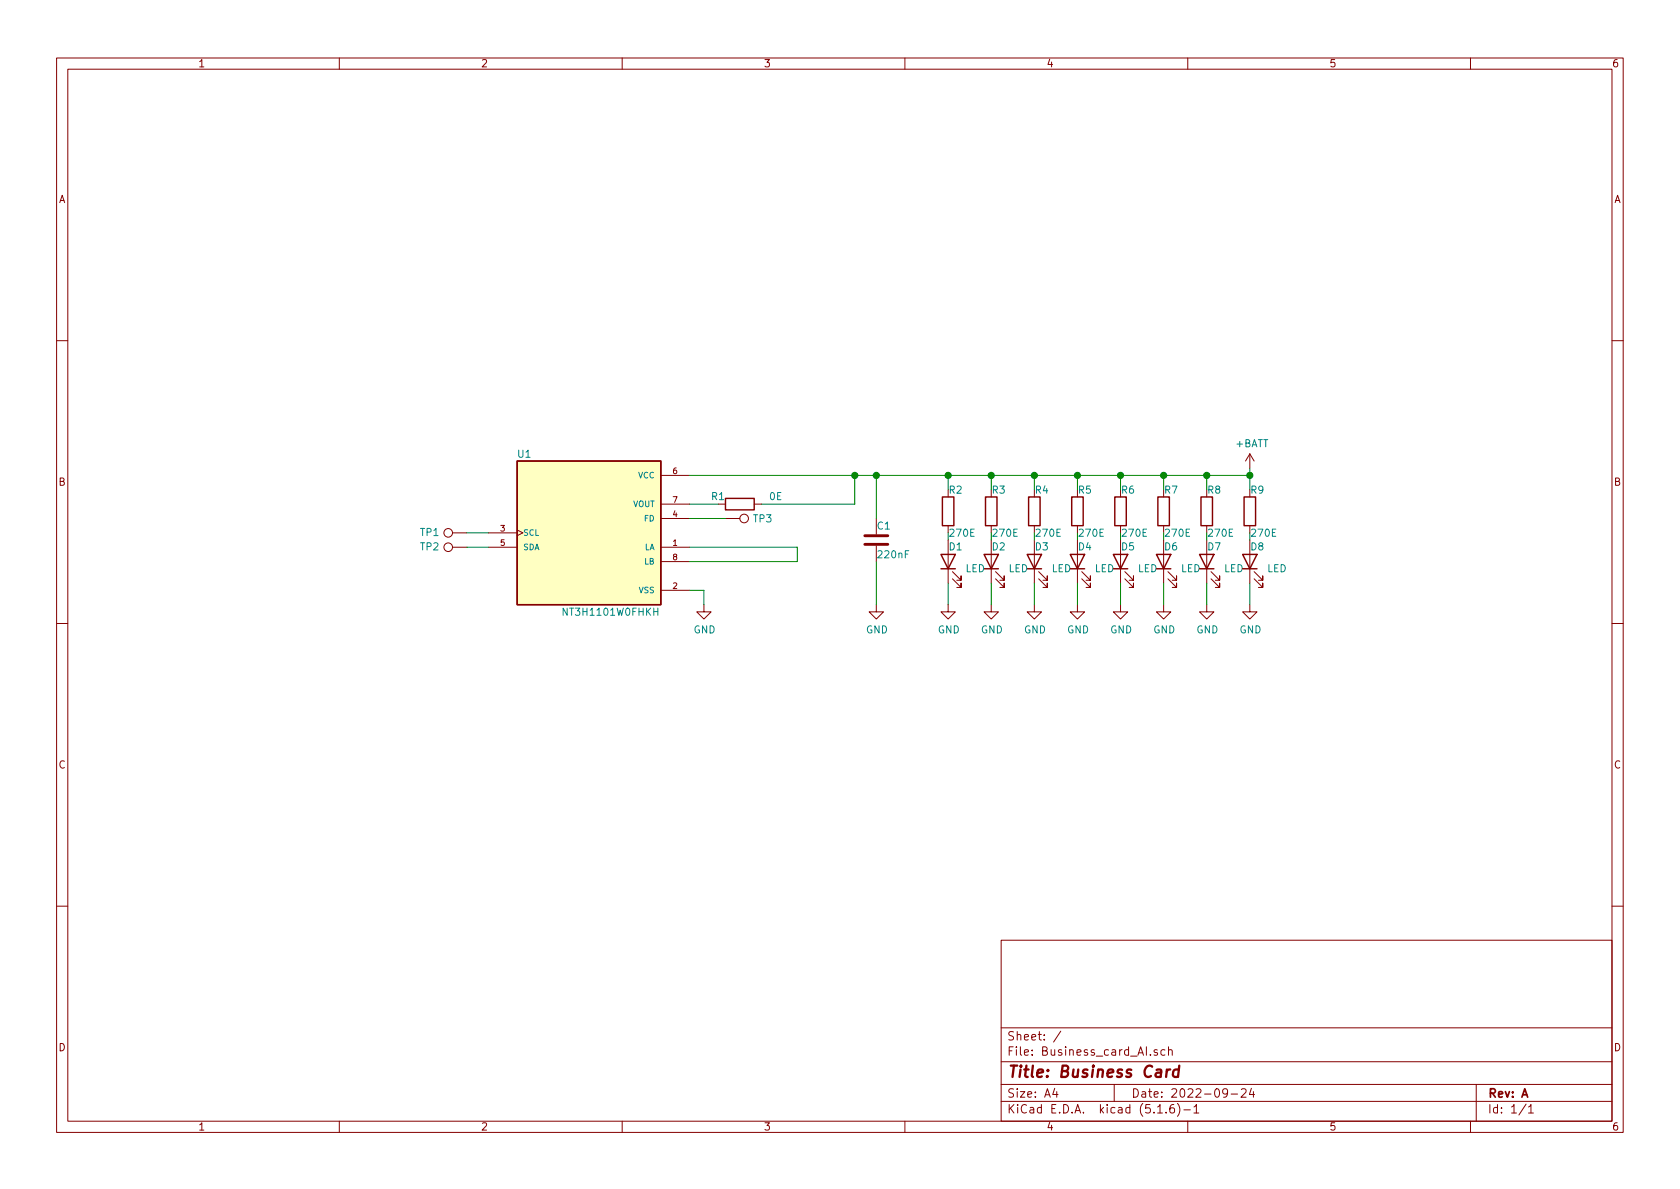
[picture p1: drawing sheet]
EESchema Schematic File Version 4
EELAYER 30 0
EELAYER END
$Descr A4 11693 8268
encoding utf-8
Sheet 1 1
Title "Business Card"
Date "2022-09-24"
Rev "A"
Comp ""
Comment1 ""
Comment2 ""
Comment3 ""
Comment4 ""
$EndDescr
$Comp
L Device:C C1
U 1 1
P 6100 3750
F 0 "C1" H 6100 3850 50  0000 L CNN
F 1 "220nF" H 6100 3650 50  0000 L CNN
F 2 "Capacitor_SMD:C_0402_1005Metric" H 6138 3600 50  0001 C CNN
F 3 "~" H 6100 3750 50  0001 C CNN
F 4 "" H 6100 3750 50  0001 C CNN "Mfr Part No."
F 5 "" H 6100 3750 50  0001 C CNN "JLCPCB Part No."
F 6 "DNP" H 6100 3750 50  0001 C CNN "Assembly Instruction"
	1    6100 3750
	1    0    0    -1  
$EndComp
$Comp
L Device:R R2
U 1 1
P 6600 3550
F 0 "R2" H 6600 3700 50  0000 L CNN
F 1 "270E" H 6600 3400 50  0000 L CNN
F 2 "Resistor_SMD:R_0402_1005Metric" V 6530 3550 50  0001 C CNN
F 3 "~" H 6600 3550 50  0001 C CNN
F 4 "" H 6600 3550 50  0001 C CNN "Mfr Part No."
F 5 "" H 6600 3550 50  0001 C CNN "JLCPCB Part No."
F 6 "DNP" H 6600 3550 50  0001 C CNN "Assembly Instruction"
	1    6600 3550
	1    0    0    -1  
$EndComp
$Comp
L Device:LED D1
U 1 1
P 6600 3900
F 0 "D1" V 6700 3900 50  0000 R CNN
F 1 "LED" V 6548 3782 50  0000 R CNN
F 2 "LED_SMD:LED_0402_1005Metric" H 6600 3900 50  0001 C CNN
F 3 "~" H 6600 3900 50  0001 C CNN
F 4 "" H 6600 3900 50  0001 C CNN "Mfr Part No."
F 5 "" H 6600 3900 50  0001 C CNN "JLCPCB Part No."
F 6 "DNP" H 6600 3900 50  0001 C CNN "Assembly Instruction"
	1    6600 3900
	0    -1   -1   0   
$EndComp
Wire Wire Line
	5950 3300 5950 3500
$Comp
L power:GND #PWR01
U 1 1
P 4900 4200
F 0 "#PWR01" H 4900 3950 50  0001 C CNN
F 1 "GND" H 4905 4027 50  0000 C CNN
F 2 "" H 4900 4200 50  0001 C CNN
F 3 "" H 4900 4200 50  0001 C CNN
	1    4900 4200
	1    0    0    -1  
$EndComp
$Comp
L power:+BATT #PWR010
U 1 1
P 8700 3250
F 0 "#PWR010" H 8700 3100 50  0001 C CNN
F 1 "+BATT" H 8715 3423 50  0000 C CNN
F 2 "" H 8700 3250 50  0001 C CNN
F 3 "" H 8700 3250 50  0001 C CNN
	1    8700 3250
	1    0    0    -1  
$EndComp
$Comp
L power:GND #PWR02
U 1 1
P 6100 4200
F 0 "#PWR02" H 6100 3950 50  0001 C CNN
F 1 "GND" H 6105 4027 50  0000 C CNN
F 2 "" H 6100 4200 50  0001 C CNN
F 3 "" H 6100 4200 50  0001 C CNN
	1    6100 4200
	1    0    0    -1  
$EndComp
Wire Wire Line
	6100 3600 6100 3300
Wire Wire Line
	6100 4200 6100 3900
Wire Wire Line
	8700 3300 8700 3250
Wire Wire Line
	4900 4200 4900 4100
Wire Wire Line
	4900 4100 4800 4100
Connection ~ 6100 3300
$Comp
L power:GND #PWR03
U 1 1
P 6600 4200
F 0 "#PWR03" H 6600 3950 50  0001 C CNN
F 1 "GND" H 6605 4027 50  0000 C CNN
F 2 "" H 6600 4200 50  0001 C CNN
F 3 "" H 6600 4200 50  0001 C CNN
	1    6600 4200
	1    0    0    -1  
$EndComp
Wire Wire Line
	6600 4200 6600 4050
Wire Wire Line
	6600 3750 6600 3700
Wire Wire Line
	6600 3400 6600 3300
Wire Wire Line
	6600 3300 6100 3300
Connection ~ 6600 3300
$Comp
L Device:R R3
U 1 1
P 6900 3550
F 0 "R3" H 6900 3700 50  0000 L CNN
F 1 "270E" H 6900 3400 50  0000 L CNN
F 2 "Resistor_SMD:R_0402_1005Metric" V 6830 3550 50  0001 C CNN
F 3 "~" H 6900 3550 50  0001 C CNN
F 4 "" H 6900 3550 50  0001 C CNN "Mfr Part No."
F 5 "" H 6900 3550 50  0001 C CNN "JLCPCB Part No."
F 6 "DNP" H 6900 3550 50  0001 C CNN "Assembly Instruction"
	1    6900 3550
	1    0    0    -1  
$EndComp
$Comp
L Device:LED D2
U 1 1
P 6900 3900
F 0 "D2" V 7000 3900 50  0000 R CNN
F 1 "LED" V 6848 3782 50  0000 R CNN
F 2 "LED_SMD:LED_0402_1005Metric" H 6900 3900 50  0001 C CNN
F 3 "~" H 6900 3900 50  0001 C CNN
F 4 "" H 6900 3900 50  0001 C CNN "Mfr Part No."
F 5 "" H 6900 3900 50  0001 C CNN "JLCPCB Part No."
F 6 "DNP" H 6900 3900 50  0001 C CNN "Assembly Instruction"
	1    6900 3900
	0    -1   -1   0   
$EndComp
$Comp
L power:GND #PWR04
U 1 1
P 6900 4200
F 0 "#PWR04" H 6900 3950 50  0001 C CNN
F 1 "GND" H 6905 4027 50  0000 C CNN
F 2 "" H 6900 4200 50  0001 C CNN
F 3 "" H 6900 4200 50  0001 C CNN
	1    6900 4200
	1    0    0    -1  
$EndComp
Wire Wire Line
	6900 4200 6900 4050
Wire Wire Line
	6900 3750 6900 3700
Wire Wire Line
	6900 3400 6900 3300
$Comp
L Device:R R4
U 1 1
P 7200 3550
F 0 "R4" H 7200 3700 50  0000 L CNN
F 1 "270E" H 7200 3400 50  0000 L CNN
F 2 "Resistor_SMD:R_0402_1005Metric" V 7130 3550 50  0001 C CNN
F 3 "~" H 7200 3550 50  0001 C CNN
F 4 "" H 7200 3550 50  0001 C CNN "Mfr Part No."
F 5 "" H 7200 3550 50  0001 C CNN "JLCPCB Part No."
F 6 "DNP" H 7200 3550 50  0001 C CNN "Assembly Instruction"
	1    7200 3550
	1    0    0    -1  
$EndComp
$Comp
L Device:LED D3
U 1 1
P 7200 3900
F 0 "D3" V 7300 3900 50  0000 R CNN
F 1 "LED" V 7148 3782 50  0000 R CNN
F 2 "LED_SMD:LED_0402_1005Metric" H 7200 3900 50  0001 C CNN
F 3 "~" H 7200 3900 50  0001 C CNN
F 4 "" H 7200 3900 50  0001 C CNN "Mfr Part No."
F 5 "" H 7200 3900 50  0001 C CNN "JLCPCB Part No."
F 6 "DNP" H 7200 3900 50  0001 C CNN "Assembly Instruction"
	1    7200 3900
	0    -1   -1   0   
$EndComp
$Comp
L power:GND #PWR05
U 1 1
P 7200 4200
F 0 "#PWR05" H 7200 3950 50  0001 C CNN
F 1 "GND" H 7205 4027 50  0000 C CNN
F 2 "" H 7200 4200 50  0001 C CNN
F 3 "" H 7200 4200 50  0001 C CNN
	1    7200 4200
	1    0    0    -1  
$EndComp
Wire Wire Line
	7200 4200 7200 4050
Wire Wire Line
	7200 3750 7200 3700
Wire Wire Line
	7200 3400 7200 3300
$Comp
L Device:R R5
U 1 1
P 7500 3550
F 0 "R5" H 7500 3700 50  0000 L CNN
F 1 "270E" H 7500 3400 50  0000 L CNN
F 2 "Resistor_SMD:R_0402_1005Metric" V 7430 3550 50  0001 C CNN
F 3 "~" H 7500 3550 50  0001 C CNN
F 4 "" H 7500 3550 50  0001 C CNN "Mfr Part No."
F 5 "" H 7500 3550 50  0001 C CNN "JLCPCB Part No."
F 6 "DNP" H 7500 3550 50  0001 C CNN "Assembly Instruction"
	1    7500 3550
	1    0    0    -1  
$EndComp
$Comp
L Device:LED D4
U 1 1
P 7500 3900
F 0 "D4" V 7600 3900 50  0000 R CNN
F 1 "LED" V 7448 3782 50  0000 R CNN
F 2 "LED_SMD:LED_0402_1005Metric" H 7500 3900 50  0001 C CNN
F 3 "~" H 7500 3900 50  0001 C CNN
F 4 "" H 7500 3900 50  0001 C CNN "Mfr Part No."
F 5 "" H 7500 3900 50  0001 C CNN "JLCPCB Part No."
F 6 "DNP" H 7500 3900 50  0001 C CNN "Assembly Instruction"
	1    7500 3900
	0    -1   -1   0   
$EndComp
$Comp
L power:GND #PWR06
U 1 1
P 7500 4200
F 0 "#PWR06" H 7500 3950 50  0001 C CNN
F 1 "GND" H 7505 4027 50  0000 C CNN
F 2 "" H 7500 4200 50  0001 C CNN
F 3 "" H 7500 4200 50  0001 C CNN
	1    7500 4200
	1    0    0    -1  
$EndComp
Wire Wire Line
	7500 4200 7500 4050
Wire Wire Line
	7500 3750 7500 3700
Wire Wire Line
	7500 3400 7500 3300
$Comp
L Device:R R6
U 1 1
P 7800 3550
F 0 "R6" H 7800 3700 50  0000 L CNN
F 1 "270E" H 7800 3400 50  0000 L CNN
F 2 "Resistor_SMD:R_0402_1005Metric" V 7730 3550 50  0001 C CNN
F 3 "~" H 7800 3550 50  0001 C CNN
F 4 "" H 7800 3550 50  0001 C CNN "Mfr Part No."
F 5 "" H 7800 3550 50  0001 C CNN "JLCPCB Part No."
F 6 "DNP" H 7800 3550 50  0001 C CNN "Assembly Instruction"
	1    7800 3550
	1    0    0    -1  
$EndComp
$Comp
L Device:LED D5
U 1 1
P 7800 3900
F 0 "D5" V 7900 3900 50  0000 R CNN
F 1 "LED" V 7748 3782 50  0000 R CNN
F 2 "LED_SMD:LED_0402_1005Metric" H 7800 3900 50  0001 C CNN
F 3 "~" H 7800 3900 50  0001 C CNN
F 4 "" H 7800 3900 50  0001 C CNN "Mfr Part No."
F 5 "" H 7800 3900 50  0001 C CNN "JLCPCB Part No."
F 6 "DNP" H 7800 3900 50  0001 C CNN "Assembly Instruction"
	1    7800 3900
	0    -1   -1   0   
$EndComp
$Comp
L power:GND #PWR07
U 1 1
P 7800 4200
F 0 "#PWR07" H 7800 3950 50  0001 C CNN
F 1 "GND" H 7805 4027 50  0000 C CNN
F 2 "" H 7800 4200 50  0001 C CNN
F 3 "" H 7800 4200 50  0001 C CNN
	1    7800 4200
	1    0    0    -1  
$EndComp
Wire Wire Line
	7800 4200 7800 4050
Wire Wire Line
	7800 3750 7800 3700
Wire Wire Line
	7800 3400 7800 3300
$Comp
L Device:R R7
U 1 1
P 8100 3550
F 0 "R7" H 8100 3700 50  0000 L CNN
F 1 "270E" H 8100 3400 50  0000 L CNN
F 2 "Resistor_SMD:R_0402_1005Metric" V 8030 3550 50  0001 C CNN
F 3 "~" H 8100 3550 50  0001 C CNN
F 4 "" H 8100 3550 50  0001 C CNN "Mfr Part No."
F 5 "" H 8100 3550 50  0001 C CNN "JLCPCB Part No."
F 6 "DNP" H 8100 3550 50  0001 C CNN "Assembly Instruction"
	1    8100 3550
	1    0    0    -1  
$EndComp
$Comp
L Device:LED D6
U 1 1
P 8100 3900
F 0 "D6" V 8200 3900 50  0000 R CNN
F 1 "LED" V 8048 3782 50  0000 R CNN
F 2 "LED_SMD:LED_0402_1005Metric" H 8100 3900 50  0001 C CNN
F 3 "~" H 8100 3900 50  0001 C CNN
F 4 "" H 8100 3900 50  0001 C CNN "Mfr Part No."
F 5 "" H 8100 3900 50  0001 C CNN "JLCPCB Part No."
F 6 "DNP" H 8100 3900 50  0001 C CNN "Assembly Instruction"
	1    8100 3900
	0    -1   -1   0   
$EndComp
$Comp
L power:GND #PWR08
U 1 1
P 8100 4200
F 0 "#PWR08" H 8100 3950 50  0001 C CNN
F 1 "GND" H 8105 4027 50  0000 C CNN
F 2 "" H 8100 4200 50  0001 C CNN
F 3 "" H 8100 4200 50  0001 C CNN
	1    8100 4200
	1    0    0    -1  
$EndComp
Wire Wire Line
	8100 4200 8100 4050
Wire Wire Line
	8100 3750 8100 3700
Wire Wire Line
	8100 3400 8100 3300
$Comp
L Device:R R8
U 1 1
P 8400 3550
F 0 "R8" H 8400 3700 50  0000 L CNN
F 1 "270E" H 8400 3400 50  0000 L CNN
F 2 "Resistor_SMD:R_0402_1005Metric" V 8330 3550 50  0001 C CNN
F 3 "~" H 8400 3550 50  0001 C CNN
F 4 "" H 8400 3550 50  0001 C CNN "Mfr Part No."
F 5 "" H 8400 3550 50  0001 C CNN "JLCPCB Part No."
F 6 "DNP" H 8400 3550 50  0001 C CNN "Assembly Instruction"
	1    8400 3550
	1    0    0    -1  
$EndComp
$Comp
L Device:LED D7
U 1 1
P 8400 3900
F 0 "D7" V 8500 3900 50  0000 R CNN
F 1 "LED" V 8348 3782 50  0000 R CNN
F 2 "LED_SMD:LED_0402_1005Metric" H 8400 3900 50  0001 C CNN
F 3 "~" H 8400 3900 50  0001 C CNN
F 4 "" H 8400 3900 50  0001 C CNN "Mfr Part No."
F 5 "" H 8400 3900 50  0001 C CNN "JLCPCB Part No."
F 6 "DNP" H 8400 3900 50  0001 C CNN "Assembly Instruction"
	1    8400 3900
	0    -1   -1   0   
$EndComp
$Comp
L power:GND #PWR09
U 1 1
P 8400 4200
F 0 "#PWR09" H 8400 3950 50  0001 C CNN
F 1 "GND" H 8405 4027 50  0000 C CNN
F 2 "" H 8400 4200 50  0001 C CNN
F 3 "" H 8400 4200 50  0001 C CNN
	1    8400 4200
	1    0    0    -1  
$EndComp
Wire Wire Line
	8400 4200 8400 4050
Wire Wire Line
	8400 3750 8400 3700
Wire Wire Line
	8400 3400 8400 3300
$Comp
L Device:R R9
U 1 1
P 8700 3550
F 0 "R9" H 8700 3700 50  0000 L CNN
F 1 "270E" H 8700 3400 50  0000 L CNN
F 2 "Resistor_SMD:R_0402_1005Metric" V 8630 3550 50  0001 C CNN
F 3 "~" H 8700 3550 50  0001 C CNN
F 4 "" H 8700 3550 50  0001 C CNN "Mfr Part No."
F 5 "" H 8700 3550 50  0001 C CNN "JLCPCB Part No."
F 6 "DNP" H 8700 3550 50  0001 C CNN "Assembly Instruction"
	1    8700 3550
	1    0    0    -1  
$EndComp
$Comp
L Device:LED D8
U 1 1
P 8700 3900
F 0 "D8" V 8800 3900 50  0000 R CNN
F 1 "LED" V 8648 3782 50  0000 R CNN
F 2 "LED_SMD:LED_0402_1005Metric" H 8700 3900 50  0001 C CNN
F 3 "~" H 8700 3900 50  0001 C CNN
F 4 "" H 8700 3900 50  0001 C CNN "Mfr Part No."
F 5 "" H 8700 3900 50  0001 C CNN "JLCPCB Part No."
F 6 "DNP" H 8700 3900 50  0001 C CNN "Assembly Instruction"
	1    8700 3900
	0    -1   -1   0   
$EndComp
$Comp
L power:GND #PWR011
U 1 1
P 8700 4200
F 0 "#PWR011" H 8700 3950 50  0001 C CNN
F 1 "GND" H 8705 4027 50  0000 C CNN
F 2 "" H 8700 4200 50  0001 C CNN
F 3 "" H 8700 4200 50  0001 C CNN
	1    8700 4200
	1    0    0    -1  
$EndComp
Wire Wire Line
	8700 4200 8700 4050
Wire Wire Line
	8700 3750 8700 3700
Wire Wire Line
	8700 3400 8700 3300
Wire Wire Line
	8700 3300 8400 3300
Connection ~ 8400 3300
Wire Wire Line
	8400 3300 8100 3300
Connection ~ 8100 3300
Wire Wire Line
	8100 3300 7800 3300
Connection ~ 7800 3300
Wire Wire Line
	7800 3300 7500 3300
Connection ~ 7500 3300
Wire Wire Line
	7500 3300 7200 3300
Connection ~ 7200 3300
Wire Wire Line
	7200 3300 6900 3300
Wire Wire Line
	6600 3300 6900 3300
Connection ~ 6900 3300
Connection ~ 8700 3300
$Comp
L Connector:TestPoint TP1
U 1 1
P 3250 3700
F 0 "TP1" V 3250 3888 50  0000 L CNN
F 1 "TestPoint" H 3308 3727 50  0001 L CNN
F 2 "TestPoint:TestPoint_Pad_D1.0mm" H 3450 3700 50  0001 C CNN
F 3 "~" H 3450 3700 50  0001 C CNN
F 4 "NA" H 3250 3700 50  0001 C CNN "Mfr Part No."
F 5 "NA" H 3250 3700 50  0001 C CNN "JLCPCB Part No."
F 6 "DNP" H 3250 3700 50  0001 C CNN "Assembly Instruction"
	1    3250 3700
	0    -1   -1   0   
$EndComp
$Comp
L Connector:TestPoint TP2
U 1 1
P 3250 3800
F 0 "TP2" V 3250 3988 50  0000 L CNN
F 1 "TestPoint" H 3308 3827 50  0001 L CNN
F 2 "TestPoint:TestPoint_Pad_D1.0mm" H 3450 3800 50  0001 C CNN
F 3 "~" H 3450 3800 50  0001 C CNN
F 4 "NA" H 3250 3800 50  0001 C CNN "Mfr Part No."
F 5 "NA" H 3250 3800 50  0001 C CNN "JLCPCB Part No."
F 6 "DNP" H 3250 3800 50  0001 C CNN "Assembly Instruction"
	1    3250 3800
	0    -1   -1   0   
$EndComp
Wire Wire Line
	3250 3700 3400 3700
Wire Wire Line
	3250 3800 3400 3800
$Comp
L NT3H1101W0FHKH:NT3H1101W0FHKH U1
U 1 1
P 4100 3700
F 0 "U1" H 3650 4250 50  0000 C CNN
F 1 "NT3H1101W0FHKH" H 4250 3150 50  0000 C CNN
F 2 "RF_Module:NT3H1101W0FHKH" H 4100 3700 50  0001 L BNN
F 3 "" H 4100 3700 50  0001 L BNN
F 4 "3.3" H 4100 3700 50  0001 L BNN "PARTREV"
F 5 "NXP" H 4100 3700 50  0001 L BNN "MANUFACTURER"
F 6 "7291" H 4100 3700 50  0001 L BNN "SNAPEDA_PACKAGE_ID"
F 7 "Manufacturer Recommendations" H 4100 3700 50  0001 L BNN "STANDARD"
F 8 "0.5mm" H 4100 3700 50  0001 L BNN "MAXIMUM_PACKAGE_HEIGHT"
F 9 "NT3H1101W0FHKH" H 4100 3700 50  0001 C CNN "Mfr Part No."
F 10 "C73156" H 4100 3700 50  0001 C CNN "JLCPCB Part No."
	1    4100 3700
	1    0    0    -1  
$EndComp
Connection ~ 5950 3300
Wire Wire Line
	5950 3300 6100 3300
Wire Wire Line
	4800 3300 5950 3300
$Comp
L Device:R R1
U 1 1
P 5150 3500
F 0 "R1" V 5200 3600 50  0000 L CNN
F 1 "0E" V 5200 3200 50  0000 L CNN
F 2 "Resistor_SMD:R_0402_1005Metric" V 5080 3500 50  0001 C CNN
F 3 "~" H 5150 3500 50  0001 C CNN
F 4 "" H 5150 3500 50  0001 C CNN "Mfr Part No."
F 5 "" H 5150 3500 50  0001 C CNN "JLCPCB Part No."
F 6 "DNP" H 5150 3500 50  0001 C CNN "Assembly Instruction"
	1    5150 3500
	0    -1   -1   0   
$EndComp
Wire Wire Line
	4800 3500 5000 3500
Wire Wire Line
	5300 3500 5950 3500
Wire Wire Line
	4800 3900 5550 3900
Wire Wire Line
	5550 3900 5550 3800
Wire Wire Line
	4800 3800 5550 3800
$Comp
L Connector:TestPoint TP3
U 1 1
P 5050 3600
F 0 "TP3" V 5050 3788 50  0000 L CNN
F 1 "TestPoint" H 5108 3627 50  0001 L CNN
F 2 "TestPoint:TestPoint_Pad_D1.0mm" H 5250 3600 50  0001 C CNN
F 3 "~" H 5250 3600 50  0001 C CNN
F 4 "NA" H 5050 3600 50  0001 C CNN "Mfr Part No."
F 5 "NA" H 5050 3600 50  0001 C CNN "JLCPCB Part No."
F 6 "DNP" H 5050 3600 50  0001 C CNN "Assembly Instruction"
	1    5050 3600
	0    1    1    0   
$EndComp
Wire Wire Line
	5050 3600 4800 3600
$EndSCHEMATC
